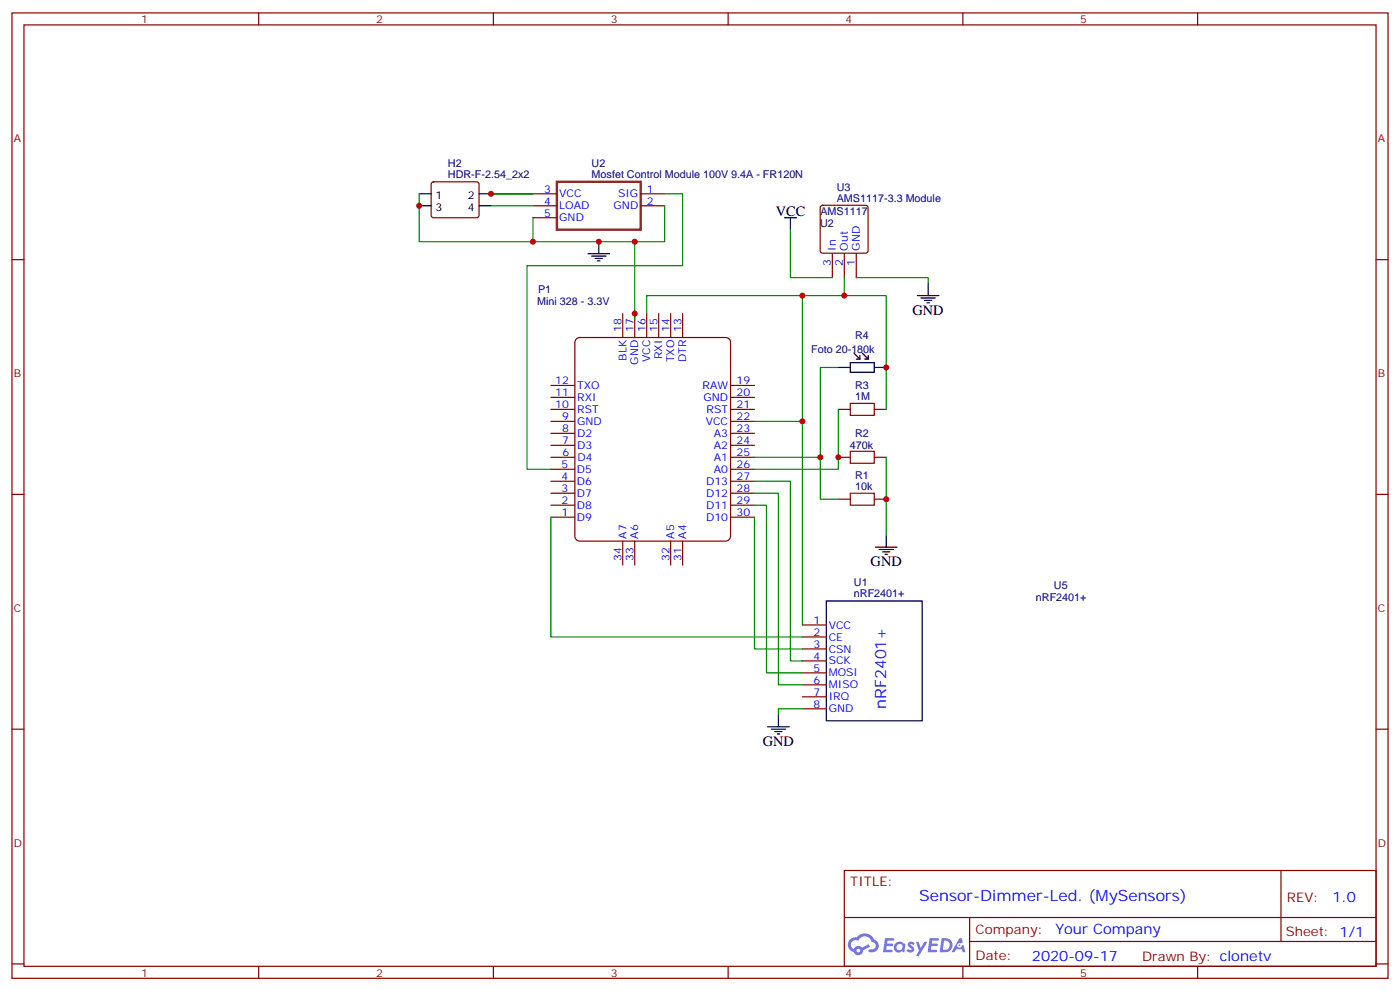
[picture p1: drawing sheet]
<svg xmlns="http://www.w3.org/2000/svg" width="412mm" height="292mm" viewBox="0 0 412 292" stroke-linecap="round" stroke-linejoin="round" font-family="sans-serif">
<g fill="none" stroke="#870000" stroke-width=".35">
<path d="M3.5 3.8h405.4v284.3h-405.4zM7.1 7.3h398.2v277.3h-398.2zM76.2 3.8v3.5M145.3 3.8v3.5M214.5 3.8v3.5M283.6 3.8v3.5M352.8 3.8v3.5M3.5 76.5h3.6M405.3 76.5h3.6M3.5 145.6h3.6M405.3 145.6h3.6M3.5 214.8h3.6"/>
<path d="M405.3 214.8h3.6M248.7 256.4h156.6v28.2h-156.6zM377.3 256.4v20.9M248.7 270.2h156.5M285.6 277.3h119.6M285.6 270.2v14.2M3.5 283.9h3.6M76.2 284.6v3.5M145.3 284.6v3.5M214.5 284.6v3.5M283.6 284.6v3.5M352.8 284.6v3.5"/>
<path d="M405.3 283.9h3.6"/>
</g>
<g fill="#5487ff">
<path d="M267.7 277.6a1.22 1.22 0 0 1 1.7 .2l-.4 .6a.47 .47 0 0 0-.3-.4 .47 .47 0 0 0-.5 .2l.1 .2a1.14 1.14 0 0 1 .8 1.8 1.14 1.14 0 0 1-1.9 0l-.2-.2 .5-.6 .7 .5a.29 .29 0 0 0 .3-.3 .29 .29 0 0 0-.2-.3 1.04 1.04 0 0 1-.6-1.7z"/>
<path d="M260.7 276.3h2.4l.3 .2-.2 .5-1.8 .1-.1 .8h1.5l.3 .4-.3 .4h-1.6l-.2 1.1h1.7l.2 .3-.2 .3-2.6 .1z"/>
<path d="M273.8 276.3h2.4l.3 .2-.1 .5-1.8 .1-.2 .8h1.6l.3 .4-.4 .4h-1.6l-.1 1.1h1.7l.2 .3-.2 .3-2.6 .1z"/>
<path d="M282.6 276.3h.7l.3 1.3-.6 .3a.69 .69 0 0 0-1 .3 .69 .69 0 0 0 .4 .9 .69 .69 0 0 0 .9-.6l.5-.2 .6 2.2h-.8l-.2-.9h-1.8l-.5 .9h-.8z"/>
<path d="M269.8 277.4h.8l.6 1.8 1.1-1.8h.9l-2.6 4.2h-.8l.9-1.5z"/>
<path d="M277.4 276.3l-.6 4.2h1.3a2.11 2.11 0 0 0 2.5-2.1 2.11 2.11 0 0 0-2.5-2.1zM278.1 277.1a1.39 1.39 0 0 1 1.7 1.4 1.39 1.39 0 0 1-1.8 1.3h-.3z"/>
<path d="M263.7 277.9a1.54 1.54 0 0 0-.1 2.2 1.54 1.54 0 0 0 2.2 .1l.6 .3 .3-2.3-.2-.3h-.4a1.49 1.49 0 0 0-2.4 0zM264 278.9a.94 .94 0 0 1 1.8 0 .94 .94 0 0 1-1.8 0z"/>
<path d="M250.4 276.7a2.18 2.18 0 0 0 1.1 3.7 1.44 1.44 0 0 0 1.6 .9 1.44 1.44 0 0 0 1.2-1.4l2-1.1-.5-.7-1.9 1a1.47 1.47 0 0 0-2.4 .4 1.39 1.39 0 0 1-.7-1.9 1.39 1.39 0 0 1 2-.5 2.12 2.12 0 0 1 2.2-1.3 2.12 2.12 0 0 1 1.9 1.7 1.14 1.14 0 0 1 1.1 1.4 1.14 1.14 0 0 1-1.7 .7 .43 .43 0 0 0-.5 .4 .43 .43 0 0 0 .4 .5 1.98 1.98 0 0 0 2.5-1.2 1.98 1.98 0 0 0-1.2-2.6 3.1 3.1 0 0 0-5.3-.6l-.9 .1zM252.3 280a.55 .55 0 0 1 1.1 0 .55 .55 0 0 1-1.1 0z"/>
<circle cx="282.6" cy="278.4" r=".26"/>
</g>
<path d="M169.6 100l1.1-.6h43.1a1.41 1.41 0 0 1 1.4 1.4v57.2a1.51 1.51 0 0 1-1.4 1.4h-43.1a1.51 1.51 0 0 1-1.4-1.4v-57.2z" fill="#fff" stroke="#800000" stroke-width=".35"/>
<g fill="none" stroke="#870000" stroke-width=".35">
<path d="M127.2 53.8l.5-.2h12.7l.5 .2 .2 .5-.1 9.4-.6 .4h-13l-.4-.7v-9.1zM157 57.1h7M188.7 57.1h7.1M157 60.6h7M157 64.1h7M188.7 60.6h7.1M241.8 60.7l.5-.2h12.7l.5 .2 .2 .5v12.7l-.2 .5-.5 .2h-12.7l-.5-.3-.2-.4v-12.7zM245.2 74.7v7.1M248.7 74.7v7.1M252.2 74.7v7.1M183.4 92.4v7M187 92.4v7"/>
<path d="M190.5 92.4v7M194 92.4v7M197.6 92.4v7M201.1 92.4v7M162.3 117.1h7M162.3 113.5h7M215.2 117.1h7M215.2 113.5h7M162.3 138.2h7M162.3 134.7h7M162.3 131.2h7M162.3 127.6h7"/>
<path d="M162.3 124.1h7M162.3 120.6h7M215.2 138.2h7M215.2 134.7h7M215.2 131.2h7M215.2 127.6h7M215.2 124.1h7M215.2 120.6h7M246.9 134.7h3.6M246.9 120.6h3.6M257.5 134.7h3.6M257.5 120.6h3.6"/>
<path d="M162.3 152.3h7M162.3 148.8h7M162.3 145.3h7M162.3 141.7h7M183.4 159.4v7M187 159.4v7M197.6 159.4v7M201.1 159.4v7M215.2 152.3h7M215.2 148.8h7M215.2 145.3h7M215.2 141.7h7"/>
<path d="M246.9 147h3.6M257.5 147h3.6M236.4 184.1h7M236.4 187.6h7M236.4 191.1h7M236.4 194.7h7M236.4 198.2h7M236.4 201.7h7M236.4 205.2h7M236.4 208.8h7"/>
</g>
<path d="M250.5 118.8h7v3.5h-7zM250.5 132.9h7v3.6h-7zM250.5 145.3h7v3.5h-7z" fill="none" stroke="#a10000" stroke-width=".35"/>
<g fill="none" stroke="#000" stroke-width=".35">
<path d="M123.5 57.1h3.5M141.1 57.1h3.5M123.5 60.6h3.5M141.1 60.6h3.5M173.2 74.7h6.4M174.3 75.4h4.2M175.3 76.1h2.1M176 76.8h.7M176.4 71.2v3.5M231.1 64.1h3.5M232.8 64.1v3.6M270.2 87.1h6.4"/>
<path d="M271.3 87.8h4.2M272.3 88.5h2.2M273 89.2h.8M273.4 83.5v3.6M246.9 108.2h3.6M250.5 106.8h7v2.8h-7zM251.5 104l1.8 1.8M252.2 105.8h1.1M253.3 104.7v1.1M254 104l1.8 1.8M254.7 105.8h1.1M255.8 104.7v1.1"/>
<path d="M257.5 108.2h3.6M261.1 157.6v3.5M243.4 177h28.2v35.3h-28.2zM257.9 161.1h6.3M258.9 161.9h4.3M260 162.6h2.1M260.7 163.3h.7M226.1 214.1h6.4M227.2 214.8h4.2M228.2 215.5h2.2M229 216.2h.7M229.3 210.5v3.6"/>
</g>
<g fill="none" stroke="#008700" stroke-width=".35">
<path d="M123.5 57.1v14.1h33.5M144.6 57.1h12.4zM195.8 57.1h5.3v21.1h-45.9v60h7.1M144.6 60.6h12.4M157 64.1v7.1h30M195.8 60.6v10.6h-8.8v22.9M232.8 67.7v14.1h12.4M190.5 92.4v-5.3h45.9v37M248.7 87.1h12.4v33.5M248.7 81.8v5.3h-12.3M252.2 81.8h21.2v1.7M246.9 108.2h-5.2v26.5h-19.5"/>
<path d="M222.2 124.1h14.2v60M241.7 134.7v12.3h5.2M246.9 120.6v17.6h-24.7M261.1 134.7v22.9M162.3 152.3v35.3h74.1M222.2 152.3v38.8h14.2M222.2 148.8h3.6v49.4h10.6M222.2 145.3h7.1v56.4h7.1M222.2 141.7h10.6v53h3.6M236.4 208.8h-7.1v1.7"/>
</g>
<path d="M164 53.6h24.7v14.1h-24.7z" fill="none" stroke="#8c2424" stroke-width=".71"/>
<g fill="#c00">
<circle cx="187" cy="92.4" r=".88"/>
<circle cx="187" cy="71.2" r=".88"/>
<circle cx="176.4" cy="71.2" r=".88"/>
<circle cx="144.6" cy="57.1" r=".88"/>
<circle cx="157" cy="71.2" r=".88"/>
<circle cx="123.5" cy="60.6" r=".88"/>
<circle cx="241.7" cy="134.7" r=".88"/>
<circle cx="246.9" cy="134.7" r=".88"/>
<circle cx="261.1" cy="147" r=".88"/>
<circle cx="236.4" cy="124.1" r=".88"/>
<circle cx="236.4" cy="87.1" r=".88"/>
<circle cx="248.7" cy="87.1" r=".88"/>
<circle cx="261.1" cy="108.2" r=".88"/>
</g>
<g font-size="4.6" fill="#00f">
<text x="261.1" y="208.8" transform="rotate(-90 261.1 208.8)">nRF2401+</text>
<text x="270.8" y="265.4">Sensor-Dimmer-Led. (MySensors)</text>
</g>
<g font-size="4.2">
<text x="228.5" y="63.8">VCC</text>
<text x="268.8" y="92.7">GND</text>
<text x="256.5" y="166.8">GND</text>
<text x="224.7" y="219.7">GND</text>
</g>
<g font-size="4.2" fill="#00f">
<text x="392.5" y="265.7">1.0</text>
<text x="310.9" y="275.2">Your Company</text>
<text x="304" y="283">2020-09-17</text>
</g>
<g font-size="3.9" fill="#800">
<text x="250.5" y="261">TITLE:</text>
<text x="379.1" y="265.7">REV:</text>
<text x="287.4" y="275.2">Company:</text>
<text x="378.7" y="275.8">Sheet: 1/1</text>
<text x="287.4" y="282.9">Date:</text>
<text x="336.4" y="282.9">Drawn By: clonetv</text>
</g>
<g font-size="3.2" fill="#800">
<text x="41.6" y="6.8">1</text>
<text x="110.8" y="6.8">2</text>
<text x="179.9" y="6.8">3</text>
<text x="249.1" y="6.8">4</text>
<text x="318.2" y="6.8">5</text>
<text x="4.1" y="41.9">A</text>
<text x="405.9" y="41.9">A</text>
<text x="4.1" y="111.1">B</text>
<text x="405.9" y="111.1">B</text>
<text x="4.1" y="180.2">C</text>
<text x="405.9" y="180.2">C</text>
<text x="4.1" y="249.3">D</text>
<text x="405.9" y="249.3">D</text>
<text x="41.6" y="287.6">1</text>
<text x="110.8" y="287.6">2</text>
<text x="179.9" y="287.6">3</text>
<text x="249.1" y="287.6">4</text>
<text x="318.2" y="287.6">5</text>
</g>
<g font-size="3.2" fill="#000080">
<text x="131.9" y="52.5">HDR-F-2.54_2x2</text>
<text x="132" y="49.3">H2</text>
<text x="174.3" y="52.4">Mosfet Control Module 100V 9.4A - FR120N</text>
<text x="174.3" y="49.2">U2</text>
<text x="246.5" y="59.4">AMS1117-3.3 Module</text>
<text x="246.5" y="56.2">U3</text>
<text x="241.7" y="63.4">AMS1117</text>
<text x="241.6" y="67">U2</text>
<text x="158.2" y="90">Mini 328 - 3.3V</text>
<text x="158.5" y="86.4">P1</text>
<text x="251.9" y="99.7">R4</text>
<text x="239" y="104.1">Foto 20-180k</text>
<text x="251.9" y="117.8">1M</text>
<text x="251.9" y="114.6">R3</text>
<text x="251.9" y="128.7">R2</text>
<text x="250.4" y="132.2">470k</text>
<text x="251.9" y="141">R1</text>
<text x="251.9" y="144.2">10k</text>
<text x="251.5" y="172.7">U1</text>
<text x="310.4" y="173.5">U5</text>
<text x="251.5" y="176">nRF2401+</text>
<text x="305.2" y="177">nRF2401+</text>
</g>
<g font-size="3.2">
<text x="128.3" y="58.5">1</text>
<text x="137.8" y="58.5">2</text>
<text x="128.3" y="62">3</text>
<text x="137.8" y="62">4</text>
</g>
<g font-size="3.2" fill="#00f">
<text x="160.3" y="56.7">3</text>
<text x="164.7" y="58.1">VCC</text>
<text x="182.1" y="58.1">SIG</text>
<text x="190.5" y="56.7">1</text>
<text x="160.3" y="60.3">4</text>
<text x="160.3" y="63.8">5</text>
<text x="164.7" y="61.7">LOAD</text>
<text x="164.7" y="65.2">GND</text>
<text x="180.7" y="61.7">GND</text>
<text x="190.5" y="60.3">2</text>
<text x="246.2" y="73.9" transform="rotate(-90 246.2 73.9)">In</text>
<text x="249.7" y="73.9" transform="rotate(-90 249.7 73.9)">Out</text>
<text x="253.2" y="73.9" transform="rotate(-90 253.2 73.9)">GND</text>
<text x="244.8" y="78.4" transform="rotate(-90 244.8 78.4)">3</text>
<text x="248.3" y="78.4" transform="rotate(-90 248.3 78.4)">2</text>
<text x="251.8" y="78.4" transform="rotate(-90 251.8 78.4)">1</text>
<text x="183.1" y="97.6" transform="rotate(-90 183.1 97.6)">18</text>
<text x="186.6" y="97.6" transform="rotate(-90 186.6 97.6)">17</text>
<text x="190.1" y="97.6" transform="rotate(-90 190.1 97.6)">16</text>
<text x="193.7" y="97.6" transform="rotate(-90 193.7 97.6)">15</text>
<text x="197.2" y="97.6" transform="rotate(-90 197.2 97.6)">14</text>
<text x="200.7" y="97.6" transform="rotate(-90 200.7 97.6)">13</text>
<text x="184.5" y="106.3" transform="rotate(-90 184.5 106.3)">BLK</text>
<text x="188" y="107.4" transform="rotate(-90 188 107.4)">GND</text>
<text x="191.6" y="106.7" transform="rotate(-90 191.6 106.7)">VCC</text>
<text x="195.1" y="105.8" transform="rotate(-90 195.1 105.8)">RXI</text>
<text x="198.6" y="106.7" transform="rotate(-90 198.6 106.7)">TXO</text>
<text x="202.1" y="106.7" transform="rotate(-90 202.1 106.7)">DTR</text>
<text x="163.5" y="113.2">12</text>
<text x="217" y="113.2">19</text>
<text x="163.5" y="116.7">11</text>
<text x="170" y="118.1">RXI</text>
<text x="170" y="114.6">TXO</text>
<text x="207" y="114.6">RAW</text>
<text x="207.2" y="118.1">GND</text>
<text x="217" y="116.7">20</text>
<text x="163.5" y="120.2">10</text>
<text x="165.6" y="123.8">9</text>
<text x="170" y="125.2">GND</text>
<text x="170" y="121.6">RST</text>
<text x="207.9" y="125.2">VCC</text>
<text x="208.2" y="121.6">RST</text>
<text x="217" y="120.2">21</text>
<text x="217" y="123.8">22</text>
<text x="165.6" y="130.8">7</text>
<text x="165.6" y="127.3">8</text>
<text x="170" y="128.7">D2</text>
<text x="210.3" y="128.7">A3</text>
<text x="217" y="127.3">23</text>
<text x="217" y="130.8">24</text>
<text x="165.4" y="137.9">5</text>
<text x="165.7" y="134.3">6</text>
<text x="170" y="132.2">D3</text>
<text x="170.1" y="135.7">D4</text>
<text x="210.3" y="132.2">A2</text>
<text x="210.3" y="135.7">A1</text>
<text x="217" y="134.3">25</text>
<text x="217" y="137.9">26</text>
<text x="165.4" y="141.4">4</text>
<text x="169.9" y="142.8">D6</text>
<text x="169.9" y="139.3">D5</text>
<text x="208" y="142.8">D13</text>
<text x="210.3" y="139.3">A0</text>
<text x="217" y="141.4">27</text>
<text x="165.4" y="148.4">2</text>
<text x="165.4" y="144.9">3</text>
<text x="169.9" y="149.8">D8</text>
<text x="169.9" y="146.3">D7</text>
<text x="208" y="146.3">D12</text>
<text x="208" y="149.9">D11</text>
<text x="217" y="144.9">28</text>
<text x="217" y="148.4">29</text>
<text x="165.4" y="152">1</text>
<text x="169.9" y="153.4">D9</text>
<text x="208" y="153.4">D10</text>
<text x="217" y="152">30</text>
<text x="184.5" y="158.7" transform="rotate(-90 184.5 158.7)">A7</text>
<text x="188" y="158.7" transform="rotate(-90 188 158.7)">A6</text>
<text x="198.6" y="158.7" transform="rotate(-90 198.6 158.7)">A5</text>
<text x="202.1" y="158.7" transform="rotate(-90 202.1 158.7)">A4</text>
<text x="183.1" y="165.2" transform="rotate(-90 183.1 165.2)">34</text>
<text x="186.6" y="165.2" transform="rotate(-90 186.6 165.2)">33</text>
<text x="197.2" y="165.2" transform="rotate(-90 197.2 165.2)">32</text>
<text x="200.7" y="165.2" transform="rotate(-90 200.7 165.2)">31</text>
<text x="239.6" y="183.7">1</text>
<text x="244.1" y="185.1">VCC</text>
<text x="239.6" y="187.3">2</text>
<text x="239.6" y="190.8">3</text>
<text x="244.1" y="188.7">CE</text>
<text x="239.6" y="194.3">4</text>
<text x="239.6" y="197.8">5</text>
<text x="244.1" y="192.2">CSN</text>
<text x="244.1" y="195.7">SCK</text>
<text x="239.6" y="201.4">6</text>
<text x="244.1" y="199.2">MOSI</text>
<text x="244.1" y="202.8">MISO</text>
<text x="239.6" y="204.9">7</text>
<text x="239.6" y="208.4">8</text>
<text x="244.1" y="206.3">IRQ</text>
<text x="244.1" y="209.8">GND</text>
</g>
</svg>
